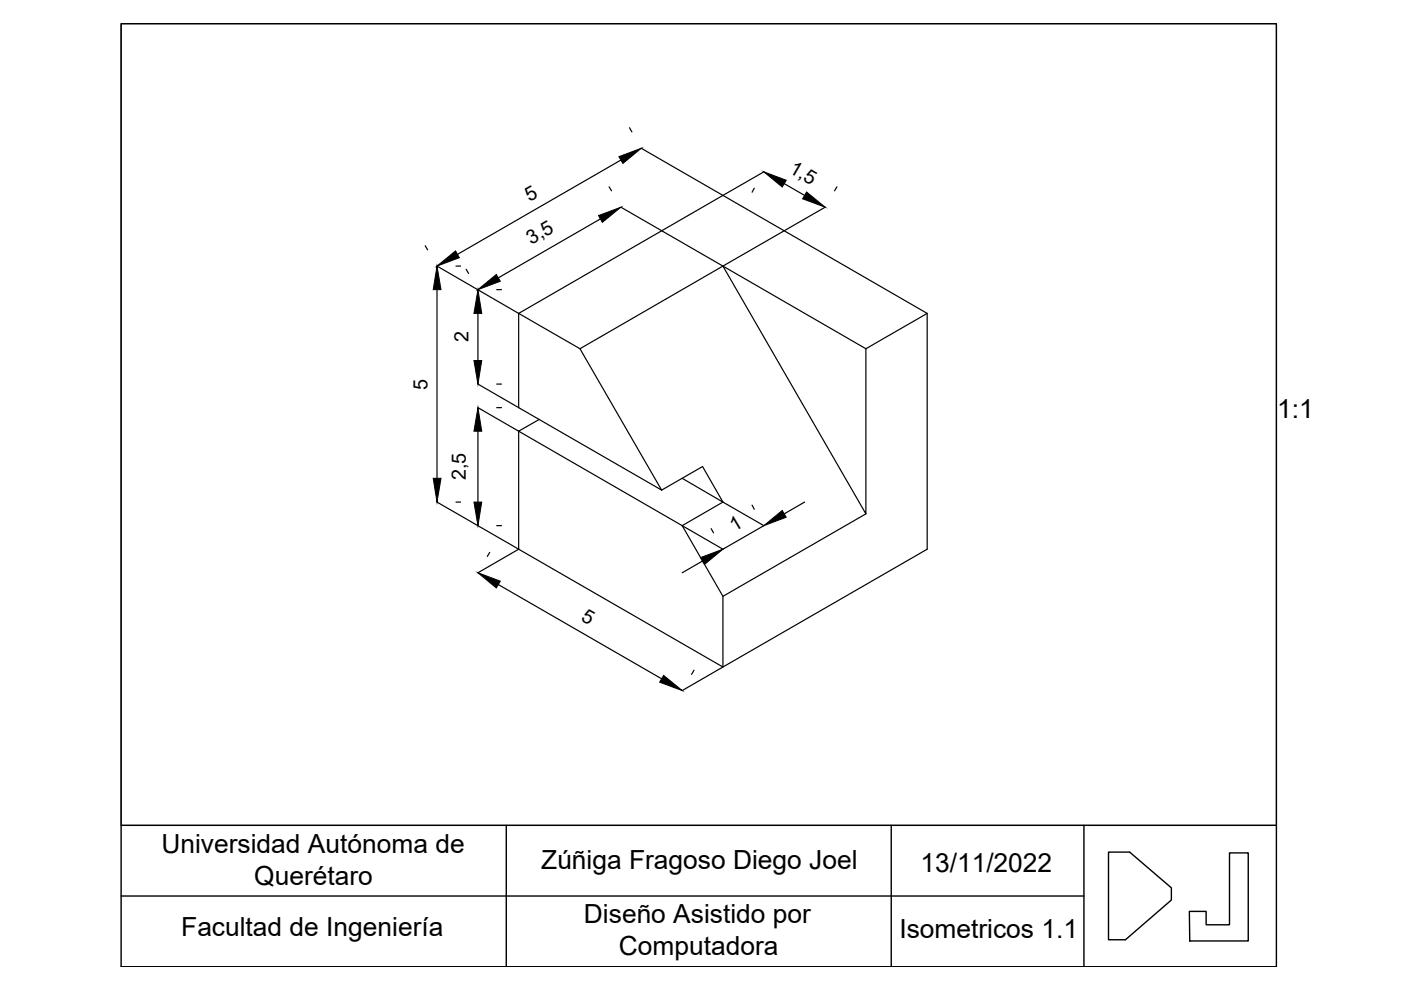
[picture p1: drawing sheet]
<svg xmlns="http://www.w3.org/2000/svg" width="297mm" height="210mm" viewBox="0 0 297 210" stroke-linecap="round" stroke-linejoin="round" font-family="sans-serif">
<!-- layer: Figura -->
<path d="M153.3 56.4l30.3 52.6v-35.1M110 66.4l13 7.5 30.3-17.5 30.3 17.5M123 73.9l17.3 30M183.6 73.9l13-7.5-43.3-25-43.3 25v20l30.3 17.5M196.6 66.4v50l-43.3 25-43.3-25v-25M110 91.4l34.6 20M114.3 88.9l-4.3 2.5M140.3 103.9l8.7-5 4.3 7.6-8.7 4.9M144.6 111.4l8.7 15M144.6 101.4l8.7 5.1M183.6 109l-30.3 17.4v15" fill="none" stroke="#000" stroke-width=".25"/>
<!-- layer: Cotas -->
<g fill="none" stroke="#000" stroke-width=".25">
<path d="M129.1 39.6l.6 .9M131.6 33.9l-34.6 20M133.5 27.1l.5 .9M136 31.4l17.3 10 8.7-5M159.9 39.9l-.4 .9M166.3 38.9l4.3 2.5M177.4 39.6l-.5 .9M90.2 52.1l.5 .9M92.7 56.4l17.3 10M96.7 56.4h.9M98.8 57.1l.5 .9M127.3 46.4l-21.7 12.5"/>
<path d="M131.6 43.9l21.7 12.5 21.6-12.5M92.7 61.4v40M101.3 66.4v10M105.3 61.4h1M101.3 81.4l8.7 5M101.3 86.4l8.7 5M101.3 91.4v15.1M105.3 81.4h1M105.3 86.4h1M92.7 106.5l17.3 9.9-8.7 5M96.7 106.5h.9M103.8 117.1l-.5 .9"/>
<path d="M105.3 111.4h1M149 118.9l-4.4 2.5M150.8 112.1l.5 .9M153.3 106.5l8.7 4.9-8.7 5-8.7-5M159.5 107.1l.4 .9M170.6 106.5l-4.3 2.5M105.6 123.9l34.7 20M147.1 142.1l-.5 .9M153.3 141.4l-8.7 5"/>
</g>
<g fill="#000" stroke="#000" stroke-width=".21">
<path d="M131.2 33.2l4.8-1.8-3.9 3.3zM162 36.4l4.7 1.8-.9 1.5zM92.7 56.4l3.9-3.2 .8 1.4zM101.3 61.4l3.9-3.2 .9 1.4zM126.9 45.7l4.7-1.8-3.9 3.2zM171 40.7l3.9 3.2-4.7-1.8zM92.7 56.4l.8 5h-1.7zM101.3 61.4l.8 5h-1.6zM100.5 76.4h1.6l-.8 5zM101.3 86.4l.8 5h-1.6zM91.8 101.4h1.7l-.8 5.1zM100.5 106.5h1.6l-.8 4.9z"/>
<path d="M148.5 118.2l4.8-1.8-3.9 3.3zM162 111.4l3.8-3.2 .9 1.5zM101.3 121.4l4.8 1.8-.9 1.5zM140.7 143.2l3.9 3.2-4.7-1.8z"/>
</g>
<!-- layer: Marco -->
<path d="M25.7 5h244.9v200h-244.9zM25.7 175h244.9M107.3 175v30M189 175v30M229.8 175v30M25.7 190h204.1M235 180.7h4.5l8.9 7.5v2.6l-9.8 8.4h-3.6zM260.7 180.8h4v18.7h-12.4l-.1-6.3h3.5v2.9h5z" fill="none" stroke="#000" stroke-width=".3"/>
<path d="M25.7 5h244.9v170h-244.9z" fill="none" stroke="#000" stroke-width=".21"/>
<g font-size="5.6">
<text x="270.8" y="88.7">1:1</text>
<text x="34.2" y="180.9">Universidad Autónoma de</text>
<text x="114.8" y="184.3">Zúñiga Fragoso Diego Joel</text>
<text x="195.1" y="184.9">13/11/2022</text>
<text x="53.9" y="187.6">Querétaro</text>
<text x="123.8" y="195.8">Diseño Asistido por</text>
<text x="38.4" y="198.4">Facultad de Ingeniería</text>
<text x="131.2" y="202.5">Computadora</text>
<text x="190.7" y="198.8">Isometricos 1.1</text>
</g>
<g font-size="4.2">
<text x="167.1" y="36.4" transform="rotate(30 167.1 36.4)">1,5</text>
<text x="112.3" y="42.7" transform="rotate(-29 112.3 42.7)">5</text>
<text x="112.6" y="51.9" transform="rotate(-30 112.6 51.9)">3,5</text>
<text x="99.3" y="72.5" transform="rotate(-90 99.3 72.5)">2</text>
<text x="90.6" y="82.6" transform="rotate(-90 90.6 82.6)">5</text>
<text x="98.7" y="101.8" transform="rotate(-90 98.7 101.8)">2,5</text>
<text x="155.7" y="112.7" transform="rotate(-31 155.7 112.7)">1</text>
<text x="123" y="131.6" transform="rotate(29 123 131.6)">5</text>
</g>
</svg>
